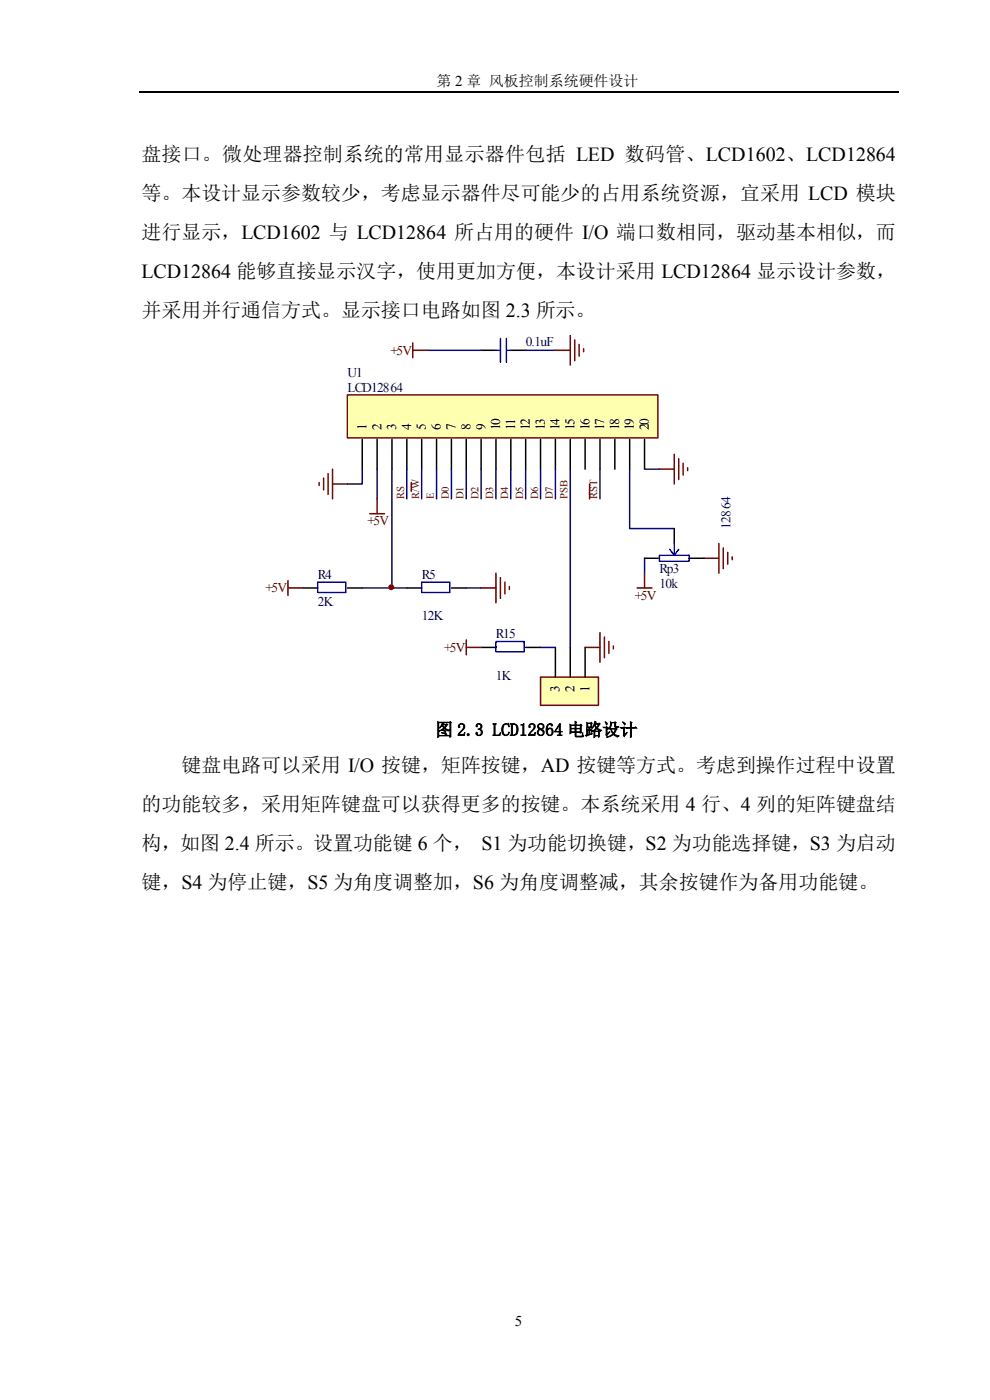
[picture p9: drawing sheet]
<svg xmlns="http://www.w3.org/2000/svg" width="210mm" height="297mm" viewBox="0 0 210 297" stroke-linecap="round" stroke-linejoin="round" font-family="sans-serif">
<path d="M29.5 19.6h161" fill="none" stroke="#000" stroke-width=".25"/>
<path d="M64.2 124.7h3.2M73.7 124.7h3.1M86.3 124.7h3.2M95.8 124.7h3.1" fill="none" stroke="#000" stroke-width=".32"/>
<path d="M67.4 123.5h6v2.2h-6zM89.5 123.5h5.9v2.2h-5.9z" fill="none" stroke="#00f" stroke-width=".32"/>
<path d="M61.1 123.2v3.1M61.1 124.7h3.1M102.1 124.7h3.1M105.2 121.6v6.3M106.2 122.5v4.4M107.1 123.5v2.5M108 124.4v.6" fill="none" stroke="#800000" stroke-width=".32"/>
<path d="M73.7 83.8h65.9v9.1h-65.9z" fill-rule="evenodd" fill="#ffffb0" stroke="#800000" stroke-width=".32"/>
<g fill="none" stroke="#000" stroke-width=".32">
<path d="M102.1 74.3h3.1M108.4 74.3h3.1M76.8 93.2v6.3M80 93.2v6.3M83.1 93.2v6.3M86.3 93.2v6.3M89.5 93.2v6.3M92.6 93.2v6.3M95.8 93.2v6.3M98.9 93.2v6.3M102.1 93.2v6.3M105.2 93.2v6.3"/>
<path d="M108.4 93.2v6.3M111.5 93.2v6.3M114.7 93.2v6.3M117.8 93.2v6.3M121 93.2v6.3M124.1 93.2v6.3M127.3 93.2v6.3M130.4 93.2v6.3M133.6 93.2v6.3M136.7 93.2v6.3M102.1 137.3h3.1M111.5 137.3h3.2"/>
</g>
<path d="M105.2 74.3h1M106.2 71.8v5M107.4 71.8v5M107.4 74.3h1M105.2 136.1h6v2.2h-6z" fill="none" stroke="#00f" stroke-width=".32"/>
<g fill="none" stroke="#800000" stroke-width=".32">
<path d="M87.6 72.7v3.2M87.6 74.3h3.1M117.8 74.3h3.2M121 71.2v6.3M121.9 72.1v4.4M122.9 73.1v2.5M123.8 74v.6M70.5 99.5v6.3M139.9 99.5h3.1M143 96.4v6.3M144 97.3v4.4M144.9 98.3v2.5"/>
<path d="M145.9 99.2v.6M67.7 102.4v.6M68.6 101.4v2.5M69.6 100.5v4.4M70.5 102.7h3.2M78.4 109h3.2M80 105.8v3.2M87.2 102.4v1.9M125.1 102.7v3.1M149.3 118.4h3.2M152.5 115.3v6.3M153.4 116.2v4.4"/>
<path d="M154.4 117.2v2.5M155.3 118.1v.6M98.9 135.8v3.1M98.9 137.3h3.2M135.1 124.7h3.2M136.7 121.6v3.1"/>
</g>
<path d="M90.7 74.3h11.4M111.5 74.3h6.3M136.7 118.4v3.2" fill="none" stroke="#000080" stroke-width=".32"/>
<path d="M114.7 143.6h12.3v6h-12.3z" fill-rule="evenodd" fill="#ffffb0" stroke="#800000" stroke-width=".32"/>
<path d="M136.7 118.4h3.2M143 112.1v3.2M146.2 118.4h3.1M117.8 137.3v6.3M121 137.3v6.3M124.1 137.3v6.3" fill="none" stroke="#000" stroke-width=".32"/>
<path d="M124.1 137.3h3.2M127.3 134.2v6.3M128.2 135.1v4.4M129.2 136.1v2.5M130.1 137v.7" fill="none" stroke="#800000" stroke-width=".32"/>
<g fill="none" stroke="#000080" stroke-width=".32">
<path d="M76.8 99.5v3.2h-3.1M80 99.5v6.3M83.1 99.5v25.2M86.3 99.5v6.3M89.5 99.5v6.3M92.6 99.5v6.3M95.8 99.5v6.3M98.9 99.5v6.3M102.1 99.5v6.3M105.2 99.5v6.3M108.4 99.5v6.3M111.5 99.5v6.3"/>
<path d="M114.7 99.5v6.3M117.8 99.5v6.3M121 99.5v37.8M127.3 99.5v6.3M133.6 99.5v12.6h9.4M136.7 99.5h3.2M76.8 124.7h9.5M98.9 124.7h3.2M114.7 137.3h3.1"/>
</g>
<path d="M139.9 117.8h6.3v1.3h-6.3zM142.1 116.5l.9 1.3M143 115.3v2.5M144 116.5l-1 1.3" fill="none" stroke="#00f" stroke-width=".32"/>
<circle cx="83" cy="124.6" r=".47" fill="#800000" stroke="#800000" stroke-width=".32"/>
<g font-size="4.2">
<text x="30" y="34.2">盘接口。微处理器控制系统的常用显示器件包括 LED 数码管、LCD1602、LCD12864</text>
<text x="30" y="42.5">等。本设计显示参数较少，考虑显示器件尽可能少的占用系统资源，宜采用 LCD 模块</text>
<text x="30" y="50.7">进行显示，LCD1602 与 LCD12864 所占用的硬件 I/O 端口数相同，驱动基本相似，而</text>
<text x="30" y="58.9">LCD12864 能够直接显示汉字，使用更加方便，本设计采用 LCD12864 显示设计参数，</text>
<text x="30" y="67.2">并采用并行通信方式。显示接口电路如图 2.3 所示。</text>
<text x="38.5" y="163.8">键盘电路可以采用 I/O 按键，矩阵按键，AD 按键等方式。考虑到操作过程中设置</text>
<text x="30" y="172">的功能较多，采用矩阵键盘可以获得更多的按键。本系统采用 4 行、4 列的矩阵键盘结</text>
<text x="30" y="180.3">构，如图 2.4 所示。设置功能键 6 个， S1 为功能切换键，S2 为功能选择键，S3 为启动</text>
<text x="30" y="188.5">键，S4 为停止键，S5 为角度调整加，S6 为角度调整减，其余按键作为备用功能键。</text>
</g>
<text font-size="3.7" x="92.3" y="156.1">图 2.3 LCD12864 电路设计</text>
<g font-size="3.2">
<text x="92.6" y="18.2">第 2 章 风板控制系统硬件设计</text>
<text x="109.2" y="281.2">5</text>
</g>
<g font-size="2.8" fill="#800000">
<text x="82.8" y="75.2">+5V</text>
<text x="77.9" y="111.4">+5V</text>
<text x="56.3" y="125.7">+5V</text>
<text x="134.7" y="127.2">+5V</text>
<text x="94.2" y="138.3">+5V</text>
</g>
<g font-size="2.8" fill="#000080">
<text x="111.5" y="73.3">0.1uF</text>
<text x="73.7" y="79.9">U1</text>
<text x="73.7" y="83.1">LCD12864</text>
<text x="154.9" y="112.2" transform="rotate(-90 154.9 112.2)">12864</text>
<text x="67.4" y="122.8">R4</text>
<text x="89.5" y="122.8">R5</text>
<text x="139.9" y="121.5">Rp3</text>
<text x="139.9" y="124.7">10k</text>
<text x="67.4" y="128.5">2K</text>
<text x="89.5" y="131.6">12K</text>
<text x="105.2" y="135.4">R15</text>
<text x="105.2" y="144.2">1K</text>
</g>
<g font-size="2.8">
<text x="77.7" y="91.3" transform="rotate(-90 77.7 91.3)">1</text>
<text x="80.9" y="91.3" transform="rotate(-90 80.9 91.3)">2</text>
<text x="84" y="91.3" transform="rotate(-90 84 91.3)">3</text>
<text x="87.2" y="91.3" transform="rotate(-90 87.2 91.3)">4</text>
<text x="90.3" y="91.3" transform="rotate(-90 90.3 91.3)">5</text>
<text x="93.5" y="91.3" transform="rotate(-90 93.5 91.3)">6</text>
<text x="96.6" y="91.3" transform="rotate(-90 96.6 91.3)">7</text>
<text x="99.8" y="91.3" transform="rotate(-90 99.8 91.3)">8</text>
<text x="103" y="91.3" transform="rotate(-90 103 91.3)">9</text>
<text x="106.1" y="91.3" transform="rotate(-90 106.1 91.3)">10</text>
<text x="109.3" y="91.3" transform="rotate(-90 109.3 91.3)">11</text>
<text x="112.4" y="91.3" transform="rotate(-90 112.4 91.3)">12</text>
<text x="115.6" y="91.3" transform="rotate(-90 115.6 91.3)">13</text>
<text x="118.7" y="91.3" transform="rotate(-90 118.7 91.3)">14</text>
<text x="121.9" y="91.3" transform="rotate(-90 121.9 91.3)">15</text>
<text x="125" y="91.3" transform="rotate(-90 125 91.3)">16</text>
<text x="128.2" y="91.3" transform="rotate(-90 128.2 91.3)">17</text>
<text x="131.3" y="91.3" transform="rotate(-90 131.3 91.3)">18</text>
<text x="134.5" y="91.3" transform="rotate(-90 134.5 91.3)">19</text>
<text x="137.6" y="91.3" transform="rotate(-90 137.6 91.3)">20</text>
<text x="118.7" y="146.8" transform="rotate(-90 118.7 146.8)">3</text>
<text x="121.9" y="146.8" transform="rotate(-90 121.9 146.8)">2</text>
<text x="125" y="146.8" transform="rotate(-90 125 146.8)">1</text>
</g>
<g font-size="2.3" fill="#800000">
<text x="85.8" y="105.8" transform="rotate(-90 85.8 105.8)">RS</text>
<text x="88.9" y="105.8" transform="rotate(-90 88.9 105.8)">R/W</text>
<text x="92" y="105.8" transform="rotate(-90 92 105.8)">E</text>
<text x="95.2" y="105.8" transform="rotate(-90 95.2 105.8)">D0</text>
<text x="98.3" y="105.8" transform="rotate(-90 98.3 105.8)">D1</text>
<text x="101.5" y="105.8" transform="rotate(-90 101.5 105.8)">D2</text>
<text x="104.6" y="105.8" transform="rotate(-90 104.6 105.8)">D3</text>
<text x="107.8" y="105.8" transform="rotate(-90 107.8 105.8)">D4</text>
<text x="110.9" y="105.8" transform="rotate(-90 110.9 105.8)">D5</text>
<text x="114.1" y="105.8" transform="rotate(-90 114.1 105.8)">D6</text>
<text x="117.3" y="105.8" transform="rotate(-90 117.3 105.8)">D7</text>
<text x="120.4" y="105.8" transform="rotate(-90 120.4 105.8)">PSB</text>
<text x="126.7" y="105.8" transform="rotate(-90 126.7 105.8)">RST</text>
</g>
</svg>
